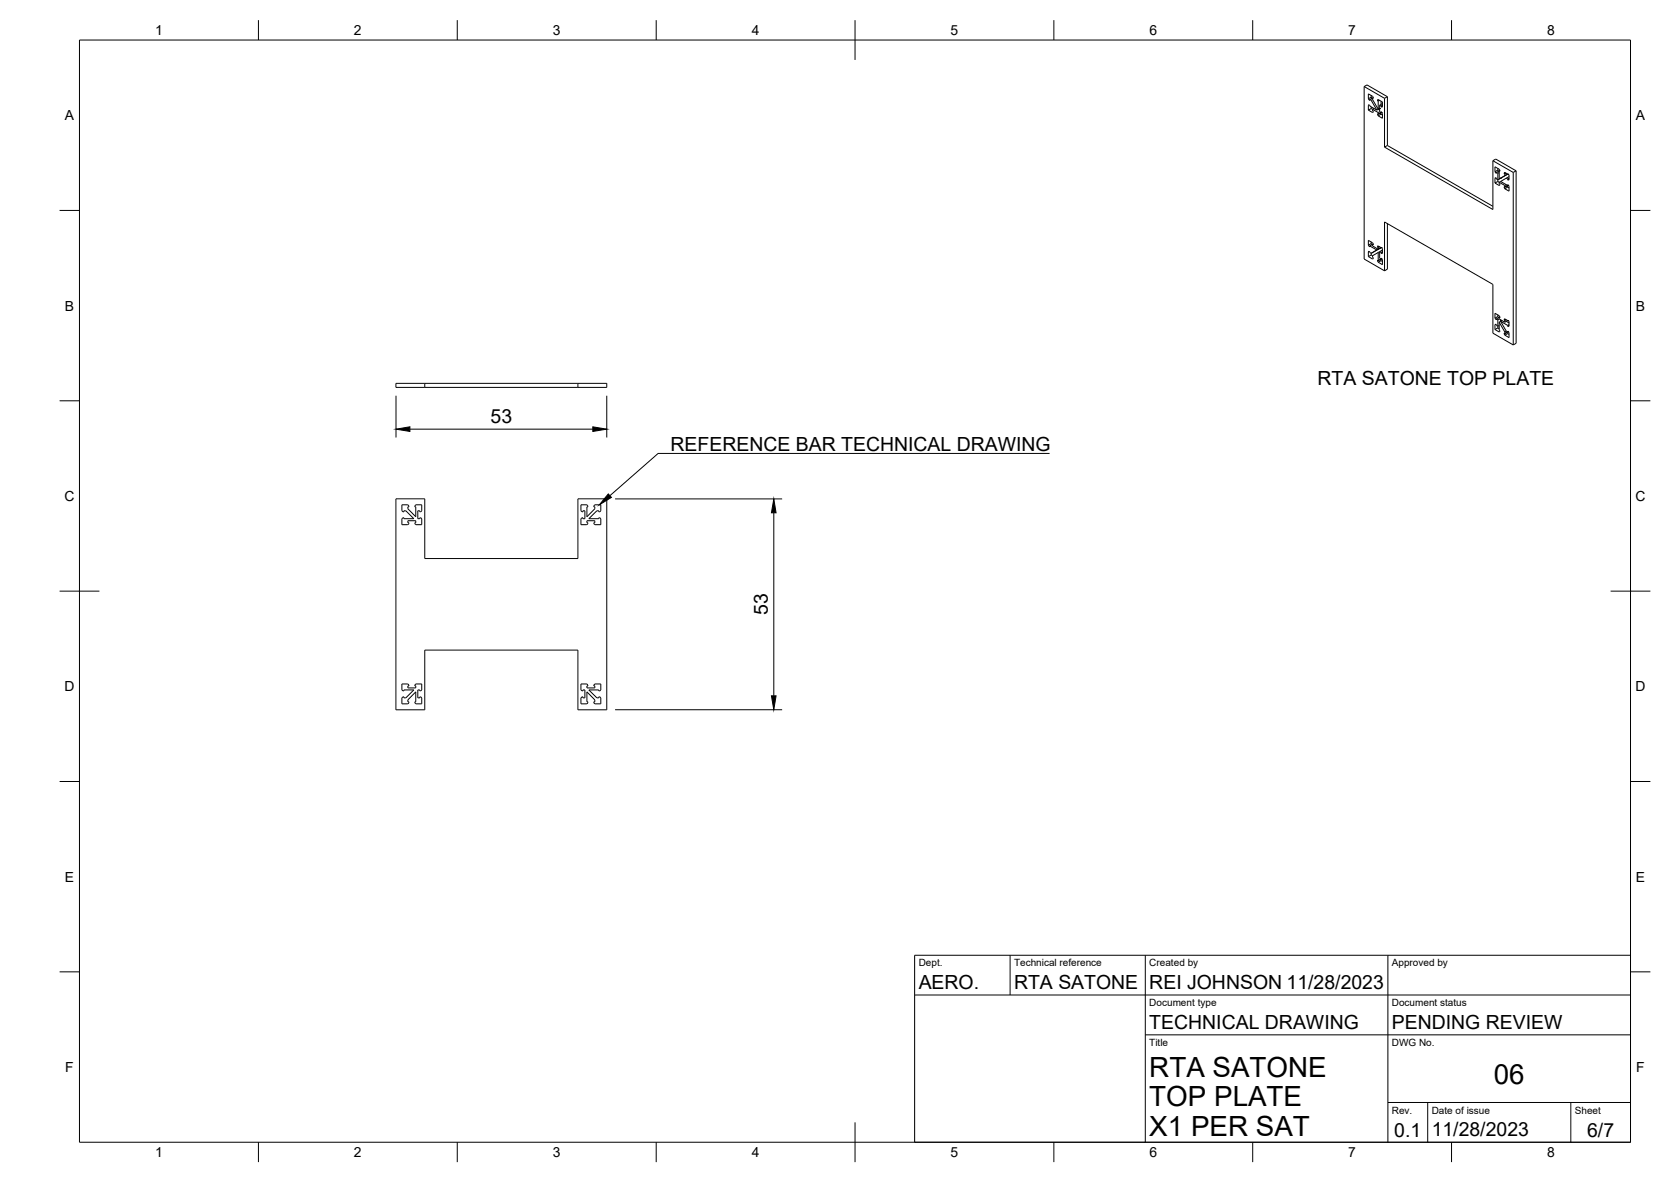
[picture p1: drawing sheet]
<svg xmlns="http://www.w3.org/2000/svg" width="420mm" height="297mm" viewBox="0 0 420 297" stroke-linecap="round" stroke-linejoin="round" font-family="sans-serif">
<!-- layer: Visible -->
<g fill="none" stroke="#000" stroke-width=".25">
<path d="M343 21.7l.7-.4 5.1 3M343 21.7v43.4l5.1 3M343 21.7l5.1 3M344.1 27.7v-1.3h.2l.1 .3 1.8 1M344.1 24.8l.2 .3M344.4 25v.2l-.1-.1M344.4 25l-.1 .1M344.4 25l.4 .2M344.8 24v.4M344.8 26.9v.4M344.8 27.3l.3 .2M344.8 24.4l.2 .3"/>
<path d="M344.8 24.4l-.7 .4M344.8 27.3l-.7 .4M344.8 25.2l1.4 2.5M345.1 24.6l-.7 .4M345.1 27.5v.4l.2 .1-.2 .3-1-.6M345.1 24.6v.4M345.1 25l1.4 2.5M345.1 27.5l1.4 .8M345.1 25l-.3 .2M345.3 24.5l-.2-.3-1-.6v1.2M345.3 24.5v.2l-.2-.1M345.3 24.5l-.2 .1"/>
<path d="M345.5 27.3l-.4 .2M346.4 25.3l.1 .1M346.4 25.3l.1-.3 1.1 .6v1.2h-.3M346.4 28.8l.1 .3M346.5 27.5l.4 .2M346.5 25.4v2.1M346.5 28.3v.4M346.5 28.7l-.1-.1v.2M346.7 25.1l-.3 .2M346.9 27.3h.1M346.9 27.3l-.4 .2M346.9 25.2l-.4 .2"/>
<path d="M346.9 26.4l.4 .3M346.9 26.4v1.7M346.9 28.1l.4 .2M346.9 28.1l-.4 .2M346.9 27.3l-.7 .4M347.1 28.4h.1M347.1 28.4l.2 .3M347.1 28.4l-.7 .4M347.3 28.3h.1M347.3 28.7l.3 .2M347.3 25.4v.8M347.3 26.7v.1"/>
<path d="M347.3 28.7l-.8 .4M347.3 28.3l-.8 .4M347.4 28.2l-.1-.1v.2M347.4 28.2l.2 .3v1.2l-1.1-.6M347.4 28.2l-.1 .1M347.6 26.7l-.3 .1M347.6 26.4l-.3 .3M347.6 26l-.7 .4M348.1 24.7v12.3M348.1 37l27.3 15.6v-12.2M348.8 24.3v12.3M348.8 36.6l26.6 15.2"/>
<path d="M348.8 36.6l-.7 .4M348.8 24.3l-.7 .4M348.8 56.2v11.4l-.7 .5M375.4 40.4l.7-.4 5.1 2.9M375.4 40.4l5.1 2.9M375.9 43.1l.2 .4M376.3 43.4v.1h-.2M376.3 43.4l.3 .1M376.3 43.4l-.2 .1M376.6 42.3v.4M376.6 43.5v2.1M376.6 42.7l.2 .3"/>
<path d="M376.6 45.6l.4 .2M376.6 45.6l-.7 .4M376.6 42.7l-.7 .4M377 45.8v.4l.1 .1-.1 .3-1.1-.6M377 42.9v2.1M377 45.8l1.4 .8M377 43.4l-.4 .1M377 42.9l-.7 .5M377.1 42.8v.2l-.1-.1M377.1 42.8l-.1-.3-1.1-.6v1.2M377.1 42.8l-.1 .1M377.3 44.8h.1"/>
<path d="M377.3 44.8l-.7 .4-.5-.5-.2 .1v1.2M377.3 45.6l-.3 .2M377.3 45.6l1.8 1M377.7 44.6l-.7 .4M378.2 43.7l.2-.4 1 .6v1.3h-.3M378.2 47.1l.2 .3M378.2 43.7l.2 .1M378.4 43.8v.4l.7-.4M378.4 46.6v.4M378.4 47l-.2-.1v.2M378.6 43.4l-.4 .3M378.7 44.8l-1.4 .8"/>
<path d="M378.7 46.4l-.3 .2M378.7 43.5l-.3 .3M378.7 44.8l.4 .2M378.9 46.7h.1M378.9 46.7l.2 .3M378.9 46.7l-.7 .4M379.1 43.8h.1M379.1 46.6h.1M379.1 43.8l-2.1 1.2M379.1 47l.3 .2M379.1 45v.2M379.1 47l-.7 .4"/>
<path d="M379.1 46.6l-.7 .4M379.3 46.5l.1 .3v1.2l-1-.6M379.3 46.5l-.2-.1v.2M379.3 46.5l-.2 .1M379.4 45l-.3 .2M379.4 44.8l-.3 .2M379.4 44.4l-.7 .4M380.5 43.3v43.4M381.2 42.9v43.4l-.7 .4M381.2 42.9l-.7 .4M344.1 61.6l.2 .3M344.4 61.8v.2l-.1-.1"/>
<path d="M344.4 61.8l1.8 1 .7-.4M344.4 61.8l-.1 .1M344.8 60.8v.4M344.8 63.7v.4M344.8 61.2l.2 .3M344.8 64.1l.3 .2M344.8 63.7l-.5-.6-.2 .2v1.2M344.8 64.1l-.7 .4M344.8 61.2l-.7 .4M345.1 64.3v.4l.2 .1-.2 .3-1-.6M345.1 61.4v.4l1.4 .8M345.1 61.4l-.7 .4"/>
<path d="M345.3 61.3l-.2-.3-1-.6v1.2M345.3 61.3v.2l-.2-.1M345.3 61.3l-.2 .1M345.5 63.3l-.7 .4M346.4 62.1l.1-.3 1.1 .6v1.3h-.3M346.4 62.1l.1 .1M346.4 65.6l.1 .3M346.5 62.2v.4M346.5 63.4v2.1M346.5 65.5l-.1-.1v.2M346.5 63.4l-1.4 .9M346.7 61.9l-.3 .2"/>
<path d="M346.9 62.4h.1M346.9 62.4l-2.1 1.3M346.9 63.3v1.6l.4 .2M346.9 62l-.4 .2M346.9 63.3l.4 .1M346.9 63.3l-.4 .1M347.1 65.2h.1M347.1 65.2l.2 .3M347.1 65.2l-.7 .4M347.3 65.1h.1M347.3 62.2h.1M347.3 65.5l.3 .2"/>
<path d="M347.3 63.4v.3M347.3 62.2l-.8 .4M347.3 65.5l-.8 .4M347.3 65.1l-.8 .4M347.4 65l-.1-.1v.2M347.4 65l.2 .3v1.2l-1.1-.6M347.4 65l-.1 .1M347.6 63.4l-.3 .3M347.6 63.3l-.3 .1M347.6 62.8l-.7 .5M348.1 68.1v-12.3l27.3 15.7v12.2l5.1 3M375.9 80l.2 .2"/>
<path d="M376.6 79.1v.4M376.6 79.5l.2 .3M376.6 79.5l-.7 .5M377 79.7l-.7 .4M377 79.7v.4M377.1 79.6v.2l-.1-.1M377.1 79.6l-.1-.3-1.1-.6v1.3M377.1 79.6l-.1 .1M99.5 96.3h53.1v1.1h-53.1zM106.8 96.3v1.1M145.3 96.3v1.1M376.3 80.1v.3l-.2-.2"/>
<path d="M376.3 80.1l.3 .3M376.3 80.1l-.2 .1M376.6 80.4v2M376.6 82.4l.4 .2M376.6 82.4l-.7 .4M377 81v2l.1 .3-.1 .1-1.1-.6M377 81.8l-.4 .2-.5-.5-.2 .1v1.2M377 80.1l-.4 .3M377 80.1l1.4 .9M377 81l1.4 2.4M377.3 80.4v.4M377.3 80.8l1.8 1"/>
<path d="M377.3 80.8l1.4 2.4M377.7 80.5l-.7 .5M378.2 80.5l.2-.4 1 .7v1.2h-.3M378.2 80.5h.2M378.2 83.9l.2 .3M378.4 80.5v.5M378.4 83.4v.4M378.4 83.8l-.2-.1v.2M378.6 80.2l-.4 .3M378.7 80.8l.7 .4M378.7 80.4l-.3 .1M378.7 83.2l.4 .2"/>
<path d="M378.7 83.2l-.3 .2M378.9 83.5h.1M378.9 83.5l.2 .3M378.9 83.5l-.7 .4M379.1 83.4h.1M379.1 80.5h.1M379.1 83.8l.3 .2M379.1 80.5l-.7 .5M379.1 81.8v.2M379.1 83.8l-.7 .4M379.1 83.4l-.7 .4M379.3 83.3l.1 .3v1.2l-1-.6"/>
<path d="M379.3 83.3l-.2-.1v.2M379.3 83.3l-.2 .1M379.4 81.8l-.3 .2M379.4 81.6l-.3 .2M99.5 125.4h7.3v15h38.5v-15h7.3v53h-7.3v-15h-38.5v15h-7.3zM101 126.9h1.6l.2 .2v.3h-.2v.5l1.9 2v-2.5h-.2v-.3l.2-.2h1.5v1.5l-.2 .2h-.2v-.2h-.5v2h.5v-.3l.4 .3v1.5h-1.5l-.2-.3v-.2h.2v-.5h-1.9v.5h.2l-.2 .5h-1.6v-1.5l.3-.3h.3v.3h2.5l-2.1-2h-.4v.2l-.6-.2zM146.1 126.9h1.5l.2 .2v.3h-.2v2.5l2-2v-.5h-.3l.3-.5h1.5v1.5l-.3 .2h-.2v-.2h-.5l-2 2h2.5v-.3h.2l.3 .3v1.5h-1.5l-.3-.3v-.2h.3v-.5h-2v.5h.2l-.2 .5h-1.5v-1.5l.2-.3h.3v.3h.5v-2h-.5v.2l-.5-.2zM101 171.9h1.6l.2 .2v.3h-.2v.5h1.9v-.5h-.2l.2-.5h1.5v1.5l-.2 .2h-.2v-.2h-.5v2h.5v-.3l.4 .3v1.5h-1.5l-.2-.3v-.2h.2v-2.5l-1.9 2v.5h.2l-.2 .5h-1.6v-1.5l.3-.3h.3v.3h.4l2.1-2h-2.5v.2h-.3l-.3-.2zM146.1 171.9h1.5l.2 .2v.3h-.2v.5h2v-.5h-.3l.3-.5h1.5v1.5l-.3 .2h-.2v-.2h-2.5l2 2h.5v-.3l.5 .3v1.5h-1.5l-.3-.3v-.2h.3v-.5l-2-2v2.5h.2v.2l-.2 .3h-1.5v-1.5l.2-.3h.3v.3h.5v-2h-.5v.2l-.5-.2z"/>
</g>
<!-- layer: BORDER -->
<g fill="none" stroke="#000" stroke-width=".25">
<path d="M20 10.1h390v276.9h-390zM65 5.1v5M115 5.1v5M165 5.1v5M215 5.1v10M265 5.1v5M315 5.1v5M365 5.1v5M15 52.9h5M410 52.9h5M15 100.7h5M410 100.7h5"/>
<path d="M15 148.6h10M405 148.6h10M15 196.4h5M410 196.4h5M15 244.2h5M410 244.2h5M65 287v5M115 287v5M165 287v5M215 282.1v9.9M265 287v5M315 287v5"/>
<path d="M365 287v5"/>
</g>
<!-- layer: TITLEBLOCK -->
<path d="M230 240.1h180v46.9h-180zM230 250h180M254 240.1v9.9M288 240.1v46.9M349 240.1v46.9M288 260.1h122M349 277.1h61M359 277.1v9.9M395 277.1v9.9" fill="none" stroke="#000" stroke-width=".25"/>
<!-- layer: FD_Dimensions -->
<path d="M99.6 99.4v10.5M152.6 99.4v10.5M103.1 107.9h46M154.7 125.4h42M194.6 128.9v46M154.7 178.4h42" fill="none" stroke="#000" stroke-width=".25"/>
<path d="M99.6 107.9l3.5-.6v1.1zM149.1 107.3l3.5 .6-3.5 .5zM194.6 125.4l.5 3.5h-1.1zM194 174.9h1.1l-.5 3.5z" fill="#000" stroke="#000" stroke-width=".25"/>
<!-- layer: Leaders -->
<path d="M153 124.1l.7 .9-3 1.9z" fill="#000" stroke="#000" stroke-width=".25"/>
<path d="M263.9 113.9h-98.4l-12.1 10.7" fill="none" stroke="#000" stroke-width=".25"/>
<g font-size="7">
<text x="289" y="270.6">RTA SATONE</text>
<text x="375.6" y="272.3">06</text>
<text x="289" y="278.1">TOP PLATE</text>
<text x="289" y="285.5">X1 PER SAT</text>
</g>
<g font-size="4.9">
<text x="331.3" y="96.8">RTA SATONE TOP PLATE</text>
<text x="123.4" y="106.4">53</text>
<text x="168.6" y="113.2">REFERENCE BAR TECHNICAL DRAWING</text>
<text x="193.1" y="154.6" transform="rotate(-90 193.1 154.6)">53</text>
<text x="231" y="248.5">AERO.</text>
<text x="255" y="248.5">RTA SATONE</text>
<text x="289" y="248.5">REI JOHNSON 11/28/2023</text>
<text x="289" y="258.6">TECHNICAL DRAWING</text>
<text x="350" y="258.6">PENDING REVIEW</text>
<text x="350.6" y="285.7">0.1</text>
<text x="360" y="285.5">11/28/2023</text>
<text x="399.1" y="285.7">6/7</text>
</g>
<g font-size="3.5">
<text x="39" y="8.8">1</text>
<text x="89" y="8.8">2</text>
<text x="139" y="8.8">3</text>
<text x="189" y="8.8">4</text>
<text x="239" y="8.8">5</text>
<text x="289" y="8.8">6</text>
<text x="339" y="8.8">7</text>
<text x="389" y="8.8">8</text>
<text x="16.3" y="30.2">A</text>
<text x="411.3" y="30.2">A</text>
<text x="16.3" y="78">B</text>
<text x="411.3" y="78">B</text>
<text x="16.2" y="125.9">C</text>
<text x="411.2" y="125.9">C</text>
<text x="16.2" y="173.7">D</text>
<text x="411.2" y="173.7">D</text>
<text x="16.3" y="221.6">E</text>
<text x="411.3" y="221.6">E</text>
<text x="16.4" y="269.4">F</text>
<text x="411.4" y="269.4">F</text>
<text x="39" y="290.8">1</text>
<text x="89" y="290.8">2</text>
<text x="139" y="290.8">3</text>
<text x="189" y="290.8">4</text>
<text x="239" y="290.8">5</text>
<text x="289" y="290.8">6</text>
<text x="339" y="290.8">7</text>
<text x="389" y="290.8">8</text>
</g>
<g font-size="2.5">
<text x="231" y="242.9">Dept.</text>
<text x="255" y="242.9">Technical reference</text>
<text x="289" y="242.9">Created by</text>
<text x="350" y="242.9">Approved by</text>
<text x="289" y="252.8">Document type</text>
<text x="350" y="252.8">Document status</text>
<text x="289" y="262.9">Title</text>
<text x="350" y="262.9">DWG No.</text>
<text x="350" y="279.9">Rev.</text>
<text x="360" y="279.9">Date of issue</text>
<text x="396" y="279.9">Sheet</text>
</g>
</svg>
